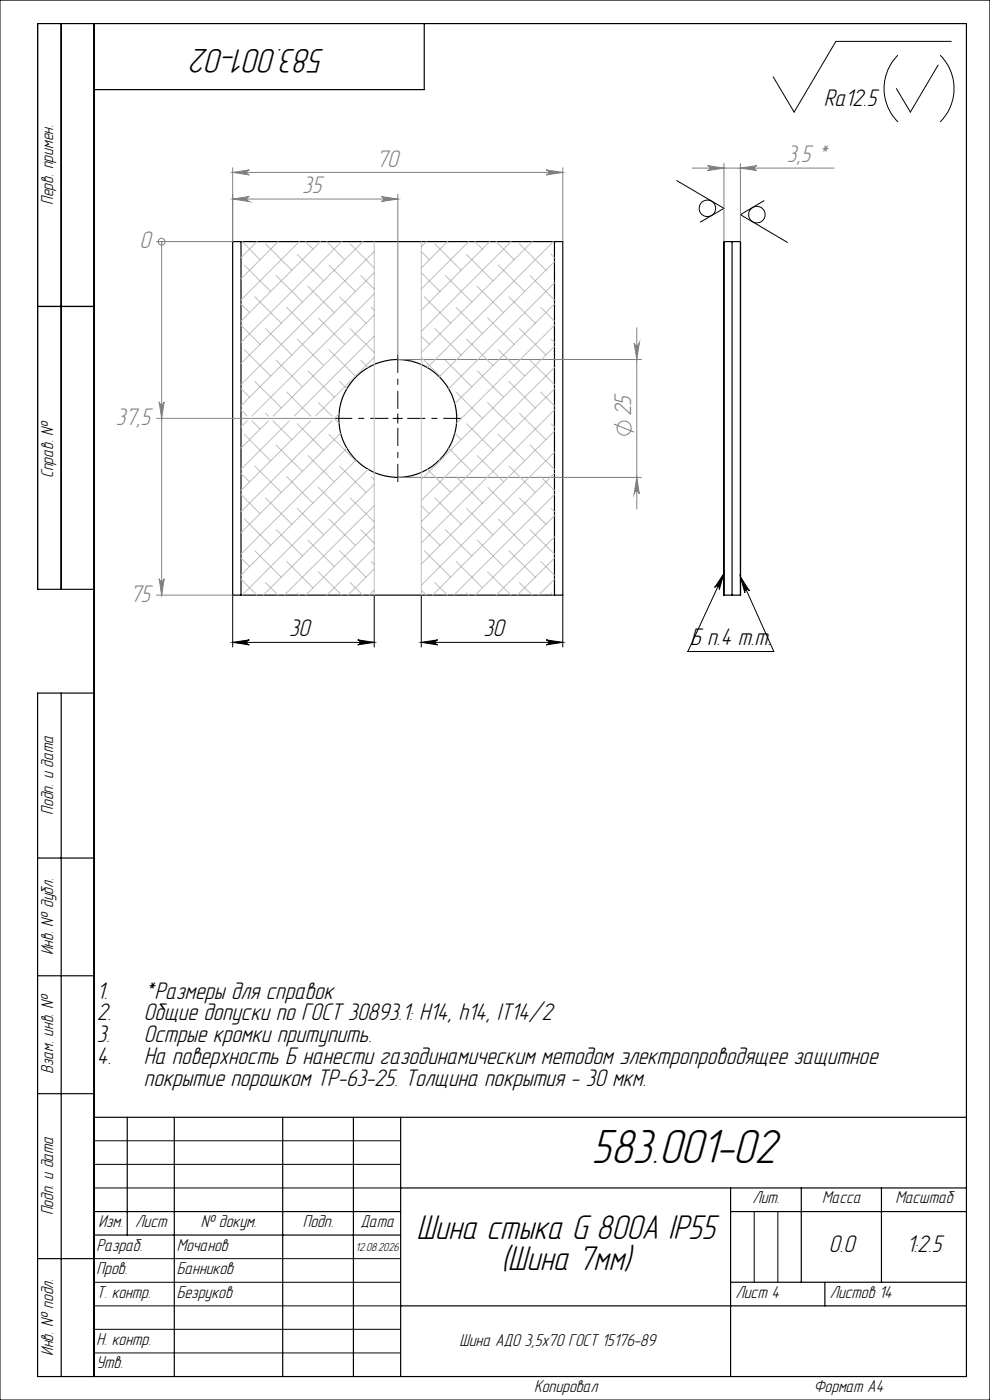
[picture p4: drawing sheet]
<svg xmlns="http://www.w3.org/2000/svg" width="210mm" height="297mm" viewBox="0 0 210 297" stroke-linecap="round" stroke-linejoin="round" font-family="sans-serif">
<g fill="none" stroke="#000" stroke-width=".25">
<path d="M13 5v120M20 5v287M90 5v14h-70M51.1 51.3h-1.7v75h1.7M51.1 51.3v75M51.1 51.3h66.5M117.6 51.3h1.8v75h-1.8M117.6 51.3v75M153.6 51.3h1.7M153.6 51.3v75M155.3 51.3h1.8M155.3 51.3v75"/>
<path d="M157.1 51.3h.1M157.1 51.3v75M8 65h12M20 125h-12v-120h197v287h-197v-145h12M51.1 126.3h66.5M153.6 126.3h1.7M155.3 126.3h1.8M157.1 126.3h.1M13 147v145M8 182h12M8 207h12M8 232h12"/>
<path d="M20 237h185M27 237v25M37 237v55M60 237v55M75 237v55M85 237v55M20 257h65M85 252h120M155 252v40M155 257h50M170 252v20M187 252v20"/>
<path d="M8 267h12M20 262h65M85 277h120M155 272h50M175 272v5"/>
<circle cx="84.4" cy="88.8" r="12.5"/>
</g>
<g fill="none" stroke="#808080" stroke-width=".21">
<path d="M49.4 36.6l3.5-.5a.53 .53 0 0 0-.6 .5 .53 .53 0 0 0 .6 .5zM49.4 35.6v15.7h-16.2M49.4 36.6h70M115.9 36.1l3.5 .5-3.5 .5a.53 .53 0 0 0 .5-.5 .53 .53 0 0 0-.5-.5zM119.4 35.6v15.7M146.8 35.7h30.1M150.1 35.1l3.5 .6-3.5 .5a.53 .53 0 0 0 .5-.5 .53 .53 0 0 0-.5-.6zM153.6 34.7v16.6M157.1 35.7l3.4-.6a.53 .53 0 0 0-.5 .6 .53 .53 0 0 0 .5 .5zM157.1 34.7v16.6M34.3 51.3h.1M34.3 51.3v75"/>
<path d="M49.4 42.2l3.5-.5a.53 .53 0 0 0-.6 .5 .53 .53 0 0 0 .6 .6zM49.4 42.2h35M80.9 41.7l3.5 .5-3.5 .6a.53 .53 0 0 0 .5-.6 .53 .53 0 0 0-.5-.5zM84.4 41.2v34M84.4 76.3h51.7M134.5 72.8a.55 .55 0 0 0 .6 .5 .55 .55 0 0 0 .5-.5l-.5 3.5zM135.1 69.5v38.5M33.2 88.8h37.7M33.8 85.3a.53 .53 0 0 0 .5 .5 .53 .53 0 0 0 .5-.5l-.5 3.5zM130.2 90l4.3 1.7M84.4 101.3h51.7M135.1 101.3l.5 3.5a.55 .55 0 0 0-.5-.5 .55 .55 0 0 0-.6 .5z"/>
<path d="M33.2 126.3h16.2M33.8 122.8a.53 .53 0 0 0 .5 .5 .53 .53 0 0 0 .5-.5l-.5 3.5z"/>
<circle cx="34.3" cy="51.3" r=".72"/>
<circle cx="132.4" cy="90.8" r="1.51"/>
</g>
<g fill="none" stroke="#000" stroke-width=".21">
<path d="M0 0h210v297h-210zM190.5 11.7a10 10 0 0 0 0 14.2M199 13.8l-5.9 10-3-5M199.4 11.7a10 10 0 0 1 0 14.2M201.8 8.8h-24.5l-8.8 15-4.5-7.5M143.5 38.3l10.1 5.9-5 2.9M162.1 42.6l-5 2.9 9.9 5.9M83.4 88.8h2M84.4 87.8v2M49.4 136.3l3.5-.6a.53 .53 0 0 0-.6 .6 .53 .53 0 0 0 .6 .5zM49.4 136.3h30M49.4 126.3v11"/>
<path d="M75.9 135.7l3.5 .6-3.5 .5a.53 .53 0 0 0 .5-.5 .53 .53 0 0 0-.5-.6zM79.4 126.3v11M89.4 136.3l3.5-.6a.53 .53 0 0 0-.6 .6 .53 .53 0 0 0 .6 .5zM89.4 126.3v11M89.4 136.3h30M115.9 135.7l3.5 .6-3.5 .5a.53 .53 0 0 0 .5-.5 .53 .53 0 0 0-.5-.6zM119.4 126.3v11M153.6 121.7l-1 3.4a.54 .54 0 0 0-.3-.7 .54 .54 0 0 0-.7 .2zM153.6 121.7l-7.7 16.5h18.2l-7-15.8M157.1 122.4l1.9 2.9a.52 .52 0 0 0-.7-.2 .52 .52 0 0 0-.3 .7zM20 242h65M20 247h65"/>
<path d="M20 252h65M160 257v15M165 257v15M20 267h65M20 272h65M20 277h65M20 282h65M20 287h65"/>
<circle cx="150.1" cy="44.2" r="1.76"/>
<circle cx="160.6" cy="45.5" r="1.75"/>
</g>
<path d="M82.4 88.8h-11.5M84.4 86.8v-11.5M84.4 90.8v11.5M86.4 88.8h11.5" fill="none" stroke="#000" stroke-width=".21" stroke-dasharray="15.2 1.3 1.3 1.3" stroke-dashoffset="11.4" stroke-linecap="butt"/>
<g fill="none" stroke="#c0c0c0" stroke-width=".21">
<path d="M51.4 51.3l3.8 3.8M51.8 56.2l5.6 5.6M54.5 51.3l-3.4 3.4M56.3 51.7l5.6 5.6M58.6 58.5l5.6 5.6M59 51.3l-7.9 7.9M63 54l5.7 5.6M63.5 51.3l-12.4 12.3M64.8 51.3l1.6 1.5M68 51.3l-16.9 16.9M69.3 51.3l3.8 3.8M69.8 56.2l5.6 5.6"/>
<path d="M72.5 51.3l-21.4 21.3M74.3 51.7l5.1 5.1M76.5 58.5l2.9 2.8M77 51.3l-25.9 25.8M79.4 51.3v75M79.4 53.4l-28.3 28.2M79.4 57.9l-28.3 28.2M89.4 51.3v75M89.4 57.9l3.9 3.9M89.4 53.4l1.7 1.7M90.5 51.3l-1.1 1M92.2 51.7l5.6 5.6"/>
<path d="M94.5 58.5l5.6 5.6M94.9 51.3l-5.5 5.5M99 54l5.6 5.6M99.4 51.3l-10 10M100.8 51.3l1.5 1.5M103.9 51.3l-14.5 14.5M105.2 51.3l3.9 3.8M105.7 56.2l5.6 5.6M108.4 51.3l-19 19M110.2 51.7l5.6 5.6M112.4 58.5l5.2 5.1M112.9 51.3l-23.5 23.5"/>
<path d="M116.9 54l.7 .7M117.4 51.3l-26.7 26.7M117.6 55.5l-24.4 24.4M51.1 69l4.1 4.1M51.1 64.5l1.9 1.8M51.8 74.2l5.6 5.6M54 63l5.7 5.6M56.3 69.7l5.6 5.6M58.6 76.4l5.6 5.7M60.8 65.2l5.6 5.6M63 71.9l5.7 5.6M65.3 78.7l5.6 5.6"/>
<path d="M65.3 60.7l5.6 5.6M67.5 67.4l5.6 5.7M69.8 74.2l5.6 5.6M72 63l5.6 5.6M74.3 69.7l5.1 5.1M76.5 76.4l1.6 1.6M78.7 65.2l.7 .6M79.4 62.3l-26 26M79.4 66.8l-21.5 21.5M79.4 71.3l-17 17M79.4 75.8l-12.5 12.5M89.4 75.8l3.9 4"/>
<path d="M89.4 71.3l1.7 1.8M90 63l5.6 5.6M92.2 69.7l5.6 5.6M94.5 76.4l5.6 5.7M96.7 65.2l5.6 5.6M99 71.9l5.6 5.6M101.2 78.7l5.6 5.6M101.2 60.7l5.6 5.6M103.4 67.4l5.7 5.7M105.7 74.2l5.6 5.6M107.9 63l5.7 5.6M110.2 69.7l5.6 5.6"/>
<path d="M112.4 76.4l5.2 5.2M114.7 65.2l2.9 3M116.9 71.9l.7 .7M117.6 64.5l-21.1 21.2M117.6 69l-20.8 20.8M117.6 73.5l-28.2 28.2M117.6 78l-28.2 28.2M117.6 60l-22.4 22.5M51.1 82.5l1.9 1.8M51.1 87l1.3 1.3M51.8 92.1l5.6 5.7M52.4 89.3l-1.3 1.3"/>
<path d="M53.4 89.3l1.8 1.7M54 98.9l5.7 5.6M54 80.9l5.7 5.6M56.3 87.7l.6 .6M56.9 89.3l-5.8 5.8M57.9 89.3l4 4M58.6 94.4l5.6 5.6M60.8 83.1l5.1 5.2M61.4 89.3l-10.3 10.3M63 89.9l5.7 5.6M65.3 96.6l5.6 5.6M65.9 89.3l-14.8 14.8"/>
<path d="M67.5 85.4l2.9 2.9M69.8 92.1l5.6 5.7M70.4 89.3l-19.3 19.2M70.9 88.7l1 1.1M71.9 87.8l-1 1M72 98.9l5.6 5.6M72 80.9l1.6 1.6M72.2 91.9l-21.1 21.1M73.6 95.1l-22.5 22.4M75.5 97.6l-24.4 24.4M78.1 99.6l-26.7 26.7M90.7 99.6l4.9 4.9"/>
<path d="M93.2 97.6l.1 .2M95.2 95.1l4.9 4.9M96.5 91.9l1.3 1.4M96.7 83.1l5.6 5.7M99 89.9l5.6 5.6M101.2 96.6l5.6 5.6M103.4 85.4l5.7 5.6M105.7 92.1l5.6 5.7M107.9 98.9l5.7 5.6M107.9 80.9l5.7 5.6M110.2 87.7l5.6 5.6M112.4 94.4l5.2 5.2"/>
<path d="M114.7 83.1l2.9 3M116.9 89.9l.7 .7M117.6 87l-28.2 28.2M117.6 82.5l-28.2 28.2M117.6 91.4l-28.2 28.3M117.6 95.9l-28.2 28.3M51.1 118.4l1.9 1.8M51.1 104.9l4.1 4.1M51.1 100.4l1.9 1.8M51.8 110.1l5.6 5.6M54 116.8l5.7 5.6M56.3 105.6l5.6 5.6"/>
<path d="M58.6 112.4l5.6 5.6M60.8 119.1l5.6 5.6M60.8 101.1l5.6 5.6M63 107.8l5.7 5.6M65.3 114.6l5.6 5.6M67.5 103.4l5.6 5.6M69.8 110.1l5.6 5.6M72 116.8l5.6 5.6M74.3 105.6l5.1 5.1M76.5 112.4l2.9 2.8M78.7 119.1l.7 .6M78.7 101.1l.7 .6"/>
<path d="M79.4 102.8l-23.6 23.5M79.4 107.2l-19.1 19.1M79.4 111.7l-14.6 14.6M79.4 116.2l-10.1 10.1M89.4 111.7l3.9 4M89.4 107.2l1.7 1.8M90 116.8l5.6 5.6M92.2 105.6l5.6 5.6M94.5 112.4l5.6 5.6M96.7 119.1l5.6 5.6M96.7 101.1l5.6 5.6M99 107.8l5.6 5.6"/>
<path d="M101.2 114.6l5.6 5.6M103.4 103.4l5.7 5.6M105.7 110.1l5.6 5.6M107.9 116.8l5.7 5.6M110.2 105.6l5.6 5.6M112.4 112.4l5.2 5.1M114.7 119.1l2.9 2.9M114.7 101.1l2.9 3M116.9 107.8l.7 .7M117.6 100.4l-25.8 25.9M117.6 104.9l-21.3 21.4M117.6 109.4l-16.8 16.9"/>
<path d="M117.6 113.9l-12.4 12.4M117.6 118.4l-7.9 7.9M51.1 122.9l3.4 3.4M56.3 123.6l2.7 2.7M63 125.8l.5 .5M67.5 121.3l5 5M74.3 123.6l2.7 2.7M79.4 120.7l-5.6 5.6M79.4 125.2l-1.1 1.1M89.4 125.2l1.1 1.1M92.2 123.6l2.7 2.7M99 125.8l.4 .5"/>
<path d="M103.4 121.3l5 5M110.2 123.6l2.7 2.7M116.9 125.8l.5 .5M117.6 122.9l-3.4 3.4"/>
</g>
<path d="M157.1 122.4l1.9 2.9a.52 .52 0 0 0-.7-.2 .52 .52 0 0 0-.3 .7zM153.6 121.7l-1 3.4a.54 .54 0 0 0-.3-.7 .54 .54 0 0 0-.7 .2z" fill="#000"/>
<g fill="#808080">
<path d="M80.9 41.7l3.5 .5-3.5 .6a.53 .53 0 0 0 .5-.6 .53 .53 0 0 0-.5-.5zM49.4 42.2l3.5-.5a.53 .53 0 0 0-.6 .5 .53 .53 0 0 0 .6 .6z"/>
<path d="M49.4 36.6l3.5-.5a.53 .53 0 0 0-.6 .5 .53 .53 0 0 0 .6 .5zM115.9 36.1l3.5 .5-3.5 .5a.53 .53 0 0 0 .5-.5 .53 .53 0 0 0-.5-.5zM150.1 35.1l3.5 .6-3.5 .5a.53 .53 0 0 0 .5-.5 .53 .53 0 0 0-.5-.6zM157.1 35.7l3.4-.6a.53 .53 0 0 0-.5 .6 .53 .53 0 0 0 .5 .5z"/>
<path d="M134.5 72.8a.55 .55 0 0 0 .6 .5 .55 .55 0 0 0 .5-.5l-.5 3.5zM135.1 101.3l.5 3.5a.55 .55 0 0 0-.5-.5 .55 .55 0 0 0-.6 .5z"/>
</g>
<g fill="#000">
<path d="M75.9 135.7l3.5 .6-3.5 .5a.53 .53 0 0 0 .5-.5 .53 .53 0 0 0-.5-.6zM49.4 136.3l3.5-.6a.53 .53 0 0 0-.6 .6 .53 .53 0 0 0 .6 .5z"/>
<path d="M89.4 136.3l3.5-.6a.53 .53 0 0 0-.6 .6 .53 .53 0 0 0 .6 .5zM115.9 135.7l3.5 .6-3.5 .5a.53 .53 0 0 0 .5-.5 .53 .53 0 0 0-.5-.6z"/>
</g>
<path d="M33.8 85.3a.53 .53 0 0 0 .5 .5 .53 .53 0 0 0 .5-.5l-.5 3.5zM33.8 122.8a.53 .53 0 0 0 .5 .5 .53 .53 0 0 0 .5-.5l-.5 3.5z" fill="#808080"/>
<text font-size="10.5" x="125.5" y="246.7">583.001-02</text>
<g font-size="7.5">
<text x="68.9" y="10.5" transform="rotate(-180 68.9 10.5)">583.001-02</text>
<text x="88.3" y="262.8">Шина стыка G 800А IP55</text>
<text x="106.3" y="269.4">(Шина 7мм)</text>
</g>
<g font-size="5.3">
<text x="174.8" y="22.5">Ra12.5</text>
<text x="61.3" y="135">30</text>
<text x="102.6" y="135">30</text>
<text x="146.4" y="136.9">Б п.4 т.т.</text>
<text x="20.5" y="211.9">1.</text>
<text x="30.5" y="211.9">*Размеры для справок</text>
<text x="20.5" y="221.1">3.</text>
<text x="20.5" y="216.5">2.</text>
<text x="30.5" y="221.1">Острые кромки притупить.</text>
<text x="30.5" y="216.5">Общие допуски по ГОСТ 30893.1: H14, h14, IT14/2</text>
<text x="20.5" y="225.7">4.</text>
<text x="30.5" y="225.7">На поверхность Б нанести газодинамическим методом электропроводящее защитное</text>
<text x="30.5" y="230.3">покрытие порошком ТР-63-25. Толщина покрытия - 30 мкм.</text>
<text x="175.8" y="265.6">0.0</text>
<text x="192.3" y="265.6">1:2.5</text>
</g>
<g font-size="5.3" fill="#808080">
<text x="79.9" y="35.3">70</text>
<text x="166.9" y="34.4">3,5 *</text>
<text x="64.1" y="41">35</text>
<text x="29.6" y="52.7">0</text>
<text x="133.8" y="88.3" transform="rotate(-90 133.8 88.3)">25</text>
<text x="24.6" y="90.2">37,5</text>
<text x="27.6" y="127.7">75</text>
</g>
<g font-size="3.8">
<text x="11.2" y="43.5" transform="rotate(-90 11.2 43.5)">Перв. примен.</text>
<text x="11.3" y="101.4" transform="rotate(-90 11.3 101.4)">Справ. №</text>
<text x="11.2" y="172.8" transform="rotate(-90 11.2 172.8)">Подп. и дата</text>
<text x="11.3" y="202.7" transform="rotate(-90 11.3 202.7)">Инв. № дубл.</text>
<text x="11.2" y="227.8" transform="rotate(-90 11.2 227.8)">Взам. инв. №</text>
<text x="11.2" y="257.8" transform="rotate(-90 11.2 257.8)">Подп. и дата</text>
<text x="159.6" y="255.2">Лит.</text>
<text x="174.4" y="255.2">Масса</text>
<text x="189.9" y="255.2">Масштаб</text>
<text x="20.9" y="260.3">Изм.</text>
<text x="28.7" y="260.3">Лист</text>
<text x="42.6" y="260.3">№ докум.</text>
<text x="64.2" y="260.3">Подп.</text>
<text x="76.5" y="260.3">Дата</text>
<text x="20.5" y="265.3">Разраб.</text>
<text x="37.5" y="265.4">Мочанов</text>
<text x="20.5" y="275.3">Т. контр.</text>
<text x="20.5" y="270.2">Пров.</text>
<text x="37.5" y="270.4">Банников</text>
<text x="37.5" y="275.4">Безруков</text>
<text x="156" y="275.3">Лист 4</text>
<text x="176" y="275.3">Листов 14</text>
<text x="11.3" y="287.7" transform="rotate(-90 11.3 287.7)">Инв. № подл.</text>
<text x="20.5" y="285.2">Н. контр.</text>
<text x="97.5" y="285.5">Шина АДО 3,5х70 ГОСТ 15176-89</text>
<text x="20.5" y="290.2">Утв.</text>
<text x="113.3" y="295.3">Копировал</text>
<text x="172.6" y="295.3">Формат А4</text>
</g>
<text font-size="2.6" x="75.4" y="265.4">12.08.2026</text>
</svg>
